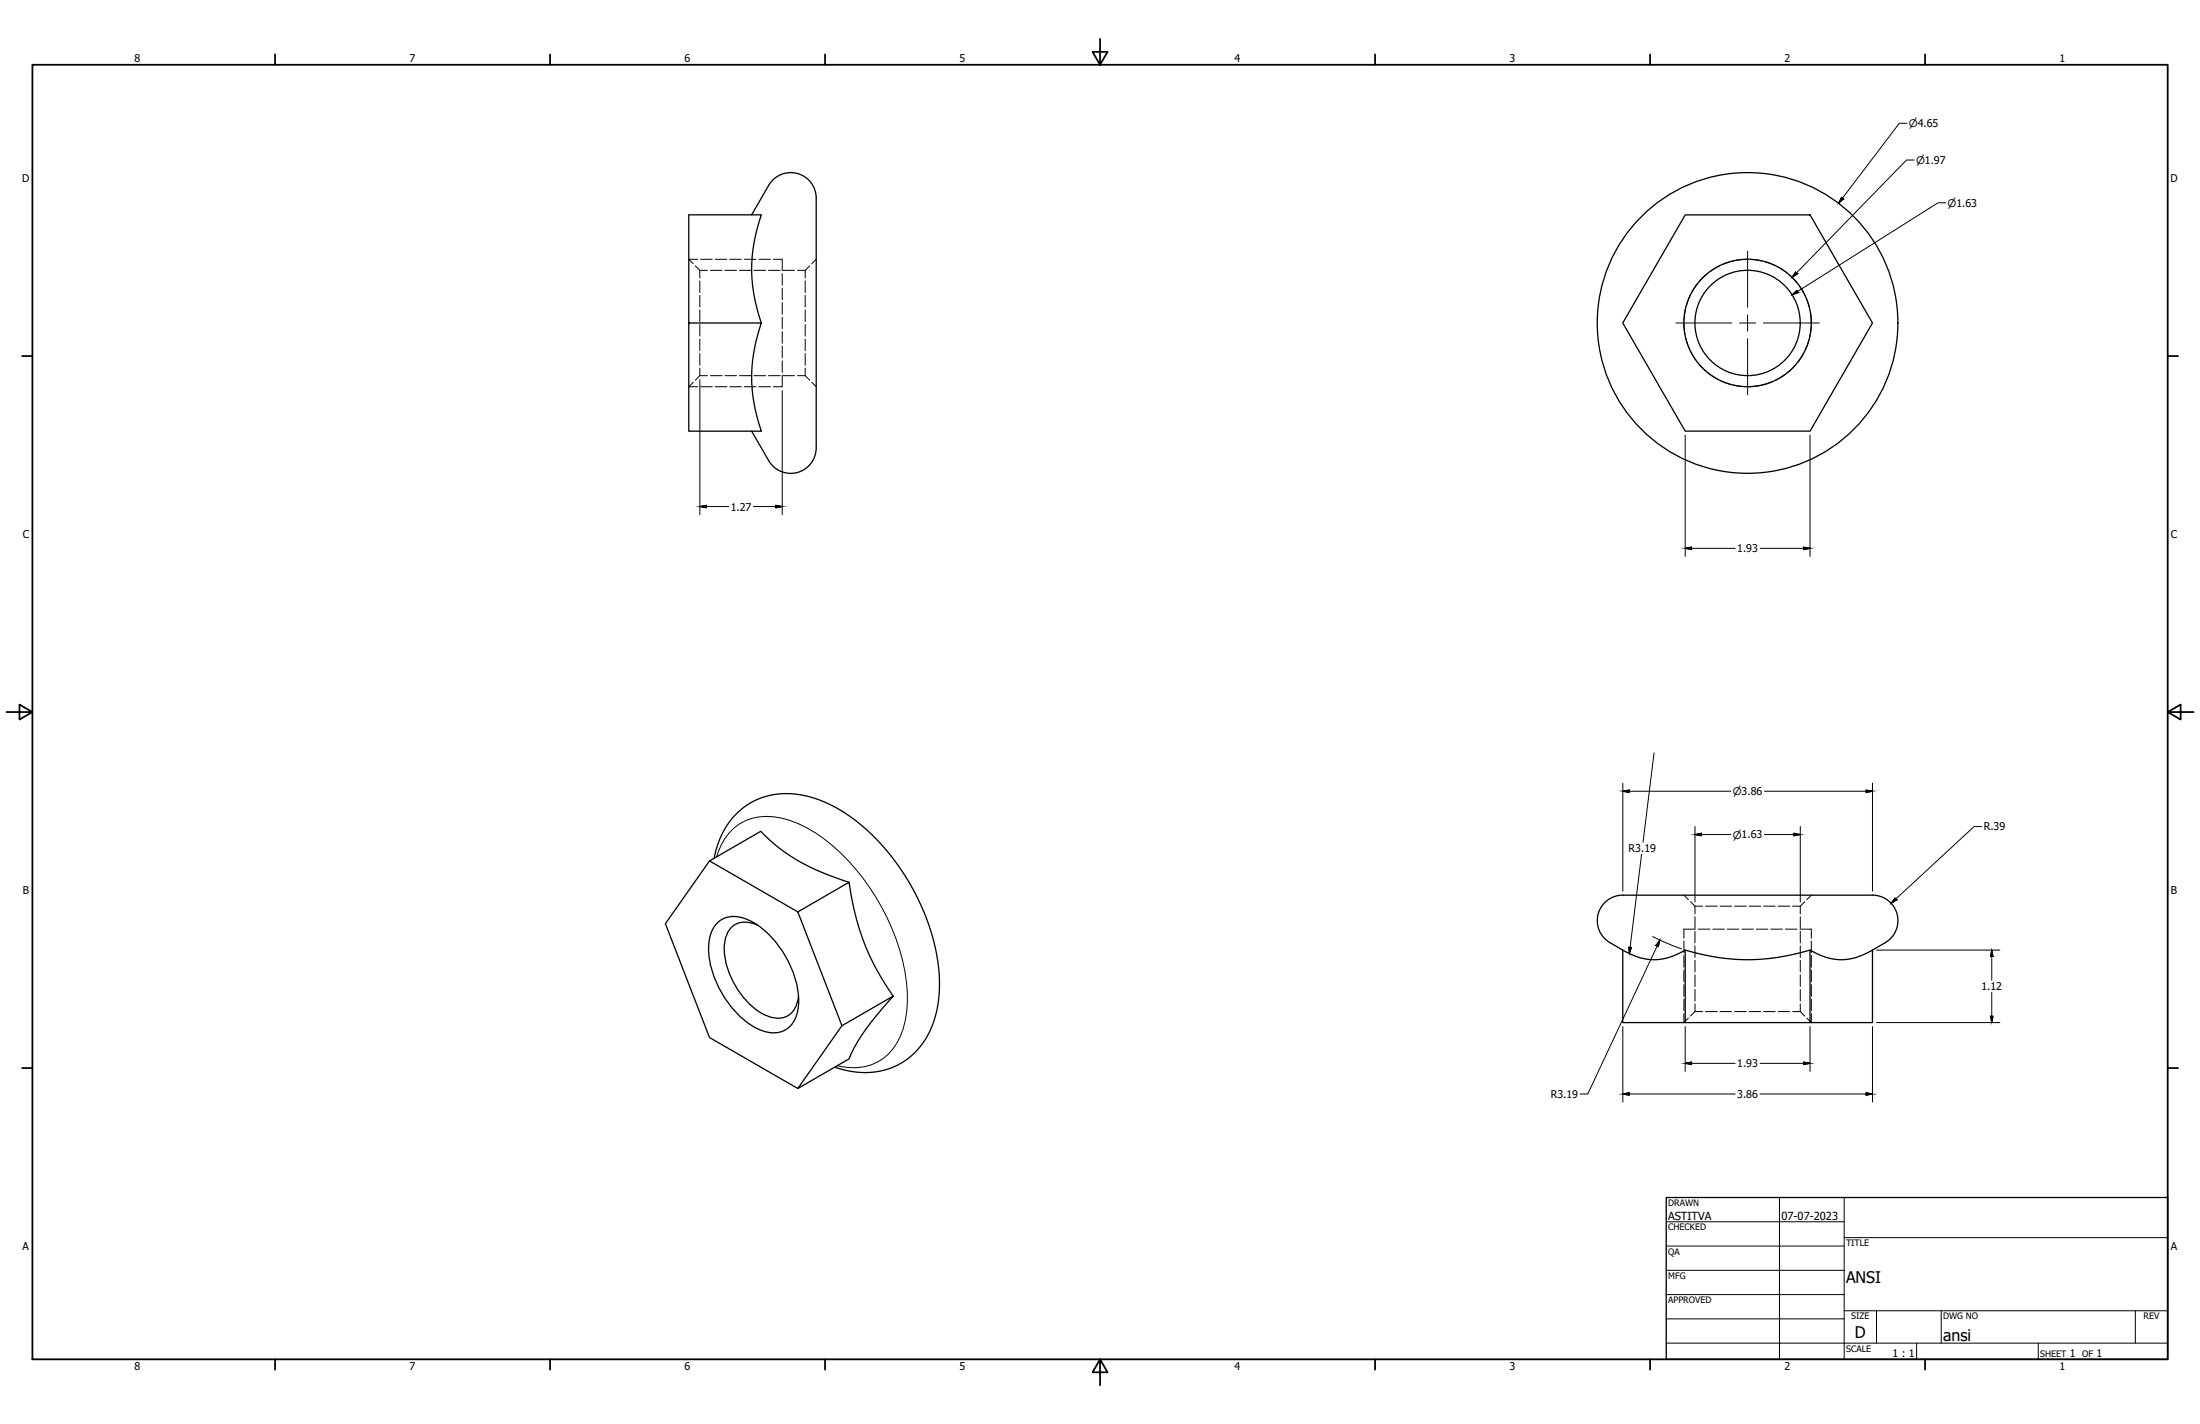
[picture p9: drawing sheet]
<svg xmlns="http://www.w3.org/2000/svg" width="864mm" height="559mm" viewBox="0 0 864 559" stroke-linecap="round" stroke-linejoin="round" font-family="sans-serif">
<!-- layer: Visible (ANSI) -->
<g fill="none" stroke="#000" stroke-width=".51">
<path d="M295.1 84.3l6.6-11.6a10 10 0 0 1 11.3-4.6 10 10 0 0 1 7.4 9.6v98.1a10 10 0 0 1-7.4 9.6 10 10 0 0 1-11.3-4.6l-6.6-11.6M661.5 84.3h49l24.5 42.4-24.5 42.5h-49l-24.5-42.5zM270.4 126.7h28.5a61.4 61.4 0 0 0 0 42.5h-28.5v-84.9h28.5a61.3 61.3 0 0 0 0 42.4M278.5 337.8l34.7 20 17.3 44.7-17.3 24.6-34.7-20-17.3-44.6zM278.5 337.8l20.1-11.6a74.8 74.8 0 0 0 33.1 19.5l1.6 .5M280.3 336.8a29.4 29.4 0 0 1 21.2-24.5 37.5 37.5 0 0 1 28.6 5.8 87.2 87.2 0 0 1 36.5 51.6 52.5 52.5 0 0 1-1.2 34 28.2 28.2 0 0 1-34.7 16l-3-.9M313.2 357.8l20.1-11.6a95.4 95.4 0 0 0 17.3 44.7M637 351.3a10 10 0 0 0-9.7 7.4 10 10 0 0 0 4.7 11.2M637 351.3h98M735 351.3a10 10 0 0 1 9.7 7.4 10 10 0 0 1-4.7 11.2M281.8 362a10.6 10.6 0 0 1 12.3-.8 38 38 0 0 1 19.3 33.4 10.9 10.9 0 0 1-6.9 10.3 14.8 14.8 0 0 1-12.2-3 39.4 39.4 0 0 1-16.2-29.6 14.1 14.1 0 0 1 3.7-10.3zM297.4 363.1a8.7 8.7 0 0 0-10.8 1.4 16.8 16.8 0 0 0-1.2 14.9 31.9 31.9 0 0 0 14.5 18.7 9 9 0 0 0 11-.8 10.5 10.5 0 0 0 2.5-6.5"/>
<path d="M632 369.9l5 2.9M661.5 372.8a81.1 81.1 0 0 0 49 0M740 369.9l-5 2.9M330.5 402.5l20.1-11.6-.9 1.1a94.9 94.9 0 0 0-15.9 22.2l-.5 1.3-20.1 11.6M661.5 401.3v-28.5a21.7 21.7 0 0 1-24.5 0v28.5h98v-28.5a21.7 21.7 0 0 1-24.5 0v28.5"/>
<circle cx="686" cy="126.7" r="59"/>
<circle cx="686" cy="126.7" r="25"/>
<circle cx="686" cy="126.7" r="20.7"/>
</g>
<!-- layer: Hidden Narrow (ANSI) -->
<g fill="none" stroke="#000" stroke-width=".39">
<path d="M270.4 101.7h3.5M275 101.7h4.6M280.7 101.7h4.6M286.4 101.7h4.6M292.1 101.7h4.6M297.9 101.7h4.5M303.6 101.7h3.5M663.5 115.9l-1.6 4.2M666.5 111.2l-2.5 3.7M670.4 107.2l-3.2 3.1M675.2 104.2l-3.9 2.3M680.4 102.4l-4.2 1.4"/>
<path d="M686 101.7l-4.5 .5M687.1 101.8l4.5 .6M692.7 102.7l4.2 1.5M697.9 104.8l3.7 2.4M702.5 107.9l3.1 3.3M706.2 112.1l2.3 3.8M709 116.9l1.4 4.3M661 126.8l.4 4.4M661.6 121.2l-.5 4.4M661.6 132.3l1.4 4.3M663.5 137.6l2.3 3.9M708 138.6l-2.4 3.7"/>
<path d="M710.1 133.4l-1.5 4.2M710.6 122.3l.4 4.4M711 127.8l-.6 4.5M270.4 151.8h3.5M275 151.8h4.6M280.7 151.8h4.6M286.4 151.8h4.6M292.1 151.8h4.6M297.9 151.8h4.5M303.6 151.8h3.5M666.5 142.3l3.1 3.3M670.5 146.3l3.7 2.5"/>
<path d="M675.2 149.3l4.2 1.6M680.5 151.1l4.4 .6M690.5 151.3l-4.5 .5M695.9 149.7l-4.3 1.4M700.7 147l-3.8 2.3M704.9 143.2l-3.3 3.1M661 364.6v3.5M661 369.3v4.5M661 375v4.5M711 364.6v3.5M711 369.3v4.5M711 375v4.5"/>
<path d="M661 380.7v4.5M661 386.4v4.5M661 392.1v4.5M661 397.8v3.5M711 380.7v4.5M711 386.4v4.5M711 392.1v4.5M711 397.8v3.5"/>
</g>
<!-- layer: Center Mark (ANSI) -->
<path d="M686 98.6v22M657.8 126.7h22.1M682.8 126.7h6.4M686 123.6v6.3M686 132.9v22M692.2 126.7h22" fill="none" stroke="#000" stroke-width=".39"/>
<!-- layer: Hidden (ANSI) -->
<g fill="none" stroke="#000" stroke-width=".39">
<path d="M270.4 101.7l1.7 1.8M272.9 104.3l1.8 1.8M274.7 106.1v3M274.7 110.2v4.6M274.7 115.9v4.6M274.7 106.1h3M278.8 106.1h4.6M284.6 106.1h4.5M290.3 106.1h4.5M296 106.1h4.5M301.7 106.1h4.5M307.1 101.7v4.5"/>
<path d="M307.1 107.4v4.5M307.1 113.1v4.5M307.1 118.8v4.5M307.4 106.1h4.5M313.1 106.1h3M316.1 106.1v3M316.1 110.2v4.6M316.1 115.9v4.6M317.8 104.3l-1.7 1.8M320.4 101.7l-1.8 1.8M274.7 121.6v4.6M274.7 127.3v4.6"/>
<path d="M274.7 133v4.6M274.7 138.7v4.6M307.1 124.5v4.5M307.1 130.2v4.5M307.1 135.9v4.5M316.1 121.6v4.6M316.1 127.3v4.6M316.1 133v4.6M316.1 138.7v4.6M272.1 150l-1.7 1.8M274.7 144.4v3M274.7 147.4l-1.8 1.8"/>
<path d="M274.7 147.4h3M278.8 147.4h4.6M284.6 147.4h4.5M290.3 147.4h4.5M296 147.4h4.5M301.7 147.4h4.5M307.1 141.6v4.5M307.1 147.3v4.5M307.4 147.4h4.5M313.1 147.4h3M316.1 144.4v3M316.1 147.4l1.7 1.8"/>
<path d="M318.6 150l1.8 1.8M661 351.3l1.8 1.7M663.6 353.8l1.8 1.8M665.4 355.6h3M665.4 355.6v3M665.4 359.7v4.6M669.5 355.6h4.6M675.2 355.6h4.5M680.9 355.6h4.6M686.6 355.6h4.6M692.3 355.6h4.5M698 355.6h4.6"/>
<path d="M703.7 355.6h3M706.7 355.6v3M706.7 359.7v4.6M708.4 353.8l-1.7 1.8M711 351.3l-1.7 1.7M661 364.6h4.5M665.4 365.4v4.6M665.4 371.2v4.5M665.4 376.9v4.5M666.6 364.6h4.6M672.3 364.6h4.6M678 364.6h4.6"/>
<path d="M683.7 364.6h4.6M689.4 364.6h4.6M695.1 364.6h4.6M700.8 364.6h4.6M706.5 364.6h4.5M706.7 365.4v4.6M706.7 371.2v4.5M706.7 376.9v4.5M662.8 399.5l-1.8 1.8M665.4 397h3M665.4 397l-1.8 1.7M665.4 382.5v4.6"/>
<path d="M665.4 388.3v4.5M665.4 394v3M669.5 397h4.6M675.2 397h4.5M680.9 397h4.6M686.6 397h4.6M692.3 397h4.5M698 397h4.6M703.7 397h3M706.7 397l1.7 1.7M706.7 382.5v4.6M706.7 388.3v4.5"/>
<path d="M706.7 394v3M709.3 399.5l1.7 1.8"/>
</g>
<!-- layer: Visible Narrow (ANSI) -->
<path d="M281.3 336.2a20.1 20.1 0 0 1 24.3-15.4 52.4 52.4 0 0 1 26.8 16.4 87.4 87.4 0 0 1 23.6 50.3 34.9 34.9 0 0 1-5.8 24.5 20.1 20.1 0 0 1-21.5 6.2" fill="none" stroke="#000" stroke-width=".39"/>
<!-- layer: Border (ANSI) -->
<g fill="none" stroke="#000" stroke-width=".7">
<path d="M431.8 15.3v10.1l-2.9-5.1h5.9l-3 5.1M12.7 25.4h838.2v508h-838.2zM108 21.4v4M215.9 21.4v4M323.9 21.4v4M539.8 21.4v4M647.7 21.4v4M755.7 21.4v4M8.7 139.7h4M850.9 139.7h4.1M2.6 279.4h10.1l-5.1-2.9v5.9l5.1-3M850.9 279.4l5.1 3v-5.9l-5.1 2.9h10.2"/>
<path d="M8.7 419.1h4M850.9 419.1h4.1M108 533.4v4.1M215.9 533.4v4.1M323.9 533.4v4.1M431.8 533.4l3 5.1h-5.9l2.9-5.1v10.2M539.8 533.4v4.1M647.7 533.4v4.1M755.7 533.4v4.1"/>
</g>
<!-- layer: Title (ANSI) -->
<g fill="none" stroke="#000" stroke-width=".39">
<path d="M654.1 479.4h69.8M698.5 469.9v63.5M723.9 469.9v63.5M654.1 489h69.8M654.1 498.5h69.8M723.9 485.7h127M654.1 508h69.8M654.1 517.5h69.8M723.9 514.4h127M736.6 514.4v12.7M762 514.4v12.7M838.2 514.4v12.7"/>
<path d="M654.1 527.1h196.8M752.4 527.1v6.3M800.1 527.1v6.3"/>
</g>
<path d="M654.1 469.9h196.8v63.5h-196.8z" fill="none" stroke="#000" stroke-width=".51"/>
<!-- layer: Dimension (ANSI) -->
<g fill="none" stroke="#000" stroke-width=".39">
<path d="M748.6 48.4h-3l-23.9 31.4M722.8 77.5l.8 .6-1.9 1.7zM751.4 62.8h-3l-44.9 46.1M763.8 79.6h-3l-57.3 36.1M703.5 115.7l1.9-1.7 .5 .8zM704.9 106.7l.7 .7-2.1 1.5zM274.7 149v53M307.1 153.4v48.6M661.5 170.8v47.6M710.5 170.8v47.6M274.7 198.8l2.5-.5v1zM274.7 198.8h11.3"/>
<path d="M295.8 198.8h11.3M304.6 198.3l2.5 .5-2.5 .5zM661.5 215.2l2.5-.5v1zM661.5 215.2h19.7M690.9 215.2h19.6M708 214.7l2.5 .5-2.5 .5zM649.3 295.5l-4.3 35M637 310.5l2.5-.5v1zM637 310.5h42.5M637 307.3v42.4M692.6 310.5h42.4M732.5 310l2.5 .5-2.5 .5z"/>
<path d="M735 307.3v42.4M644.4 335.2l-4.8 39.1M665.4 327.5l2.5-.5v1zM665.4 327.5h14.1M665.4 324.3v29.7M692.6 327.5h14.1M704.2 327l2.5 .5-2.5 .5zM706.7 324.3v29.7M777.9 324.4h-3l-32.5 30.1M743.9 352.4l.6 .7-2.1 1.4zM639.4 371.7l1 .1-.8 2.5zM648.7 367.5l5.1 2.4 6.2 2.4"/>
<path d="M651.6 368.9l-.6 2.5-.9-.4zM651.6 368.9l-28.3 60.4h-3M736.6 372.8h48.4M781.9 372.8l.4 2.5h-1zM781.9 372.8v11.9M781.3 398.8h1l-.4 2.5zM781.9 389.4v11.9M637 402.9v29.6M661.5 417.3l2.5-.5v1zM661.5 402.9v17.6M661.5 417.3h19.7M690.9 417.3h19.6"/>
<path d="M708 416.8l2.5 .5-2.5 .5zM710.5 402.9v17.6M735 402.9v29.6M736.6 401.3h48.4M637 429.3l2.5-.5v1zM637 429.3h44.2M690.9 429.3h44.1M732.5 428.8l2.5 .5-2.5 .5z"/>
</g>
<g fill="#000" stroke="#000" stroke-width=".39">
<path d="M781.9 372.8l.4 2.5h-1zM781.3 398.8h1l-.4 2.5z"/>
<path d="M722.8 77.5l.8 .6h-1.1zM722.5 78.1l-.8 1.7 1.9-1.7z"/>
<path d="M704.9 106.7l.7 .7h-1.2zM704.4 107.4l-.9 1.5 2.1-1.5z"/>
<path d="M704.5 114.8l.9-.8 .5 .8zM703.5 115.7l2.4-.9h-1.4z"/>
<path d="M274.7 198.8l2.5-.5v.5zM274.7 198.8l2.5 .5v-.5z"/>
<path d="M304.6 198.3l2.5 .5h-2.5zM304.6 198.8v.5l2.5-.5z"/>
<path d="M661.5 215.2l2.5-.5v.5zM661.5 215.2l2.5 .5v-.5z"/>
<path d="M708 214.7l2.5 .5h-2.5zM708 215.2v.5l2.5-.5z"/>
<path d="M637 310.5l2.5-.5v.5zM637 310.5l2.5 .5v-.5z"/>
<path d="M732.5 310l2.5 .5h-2.5zM732.5 310.5v.5l2.5-.5z"/>
<path d="M665.4 327.5l2.5-.5v.5zM665.4 327.5l2.5 .5v-.5z"/>
<path d="M704.2 327l2.5 .5h-2.5zM704.2 327.5v.5l2.5-.5z"/>
<path d="M743.9 352.4l.6 .7h-1.2zM743.3 353.1l-.9 1.4 2.1-1.4z"/>
<path d="M639.4 371.7l1 .1zM639.4 371.8l.2 2.5 .8-2.5z"/>
<path d="M651.6 368.9l-.5 2.1h-1zM650.1 371l.9 .4 .1-.4z"/>
<path d="M661.5 417.3l2.5-.5v.5zM661.5 417.3l2.5 .5v-.5z"/>
<path d="M708 416.8l2.5 .5h-2.5zM708 417.3v.5l2.5-.5z"/>
<path d="M637 429.3l2.5-.5v.5zM637 429.3l2.5 .5v-.5z"/>
<path d="M732.5 428.8l2.5 .5h-2.5zM732.5 429.3v.5l2.5-.5z"/>
</g>
<g font-size="6.3">
<text x="724.6" y="503.4">ANSI</text>
<text x="728.1" y="524.9">D</text>
<text x="762.8" y="526.2">ansi</text>
</g>
<g font-size="4.4">
<text x="654.8" y="478.6">ASTITVA</text>
<text x="699.3" y="478.6">07-07-2023</text>
</g>
<g font-size="4.2">
<text x="52.9" y="24.4">8</text>
<text x="160.8" y="24.4">7</text>
<text x="268.8" y="24.4">6</text>
<text x="376.7" y="24.4">5</text>
<text x="484.7" y="24.4">4</text>
<text x="592.6" y="24.4">3</text>
<text x="700.5" y="24.4">2</text>
<text x="808.5" y="24.4">1</text>
<text x="8.8" y="71.4">D</text>
<text x="852" y="71.4">D</text>
<text x="286.8" y="200.3">1.27</text>
<text x="8.9" y="211.1">C</text>
<text x="852.2" y="211.1">C</text>
<text x="681.9" y="216.7">1.93</text>
<text x="778.7" y="325.9">R.39</text>
<text x="639.3" y="334.4">R3.19</text>
<text x="9" y="350.8">B</text>
<text x="852.2" y="350.8">B</text>
<text x="777.8" y="388.6">1.12</text>
<text x="681.9" y="418.8">1.93</text>
<text x="608.7" y="430.8">R3.19</text>
<text x="681.9" y="430.8">3.86</text>
<text x="8.9" y="490.5">A</text>
<text x="852.1" y="490.5">A</text>
<text x="742.9" y="532.7">1 : 1</text>
<text x="812.5" y="532.6">1</text>
<text x="823" y="532.6">1</text>
<text x="52.9" y="537.5">8</text>
<text x="160.8" y="537.5">7</text>
<text x="268.8" y="537.5">6</text>
<text x="376.7" y="537.5">5</text>
<text x="484.7" y="537.5">4</text>
<text x="592.6" y="537.5">3</text>
<text x="700.5" y="537.5">2</text>
<text x="808.5" y="537.5">1</text>
</g>
<g font-size="4.1">
<text x="749.3" y="49.9">⌀4.65</text>
<text x="752.1" y="64.4">⌀1.97</text>
<text x="764.5" y="81.2">⌀1.63</text>
<text x="680.2" y="312.1">⌀3.86</text>
<text x="680.2" y="329.1">⌀1.63</text>
</g>
<g font-size="3.5">
<text x="654.8" y="473.2">DRAWN</text>
<text x="654.8" y="482.8">CHECKED</text>
<text x="724.7" y="489">TITLE</text>
<text x="654.8" y="492.3">QA</text>
<text x="654.8" y="501.8">MFG</text>
<text x="654.8" y="511.4">APPROVED</text>
<text x="726.7" y="517.7">SIZE</text>
<text x="762.8" y="517.7">DWG NO</text>
<text x="841.4" y="517.7">REV</text>
<text x="724.7" y="530.4">SCALE</text>
<text x="800.9" y="532.6">SHEET</text>
<text x="817.4" y="532.6">OF</text>
</g>
</svg>
